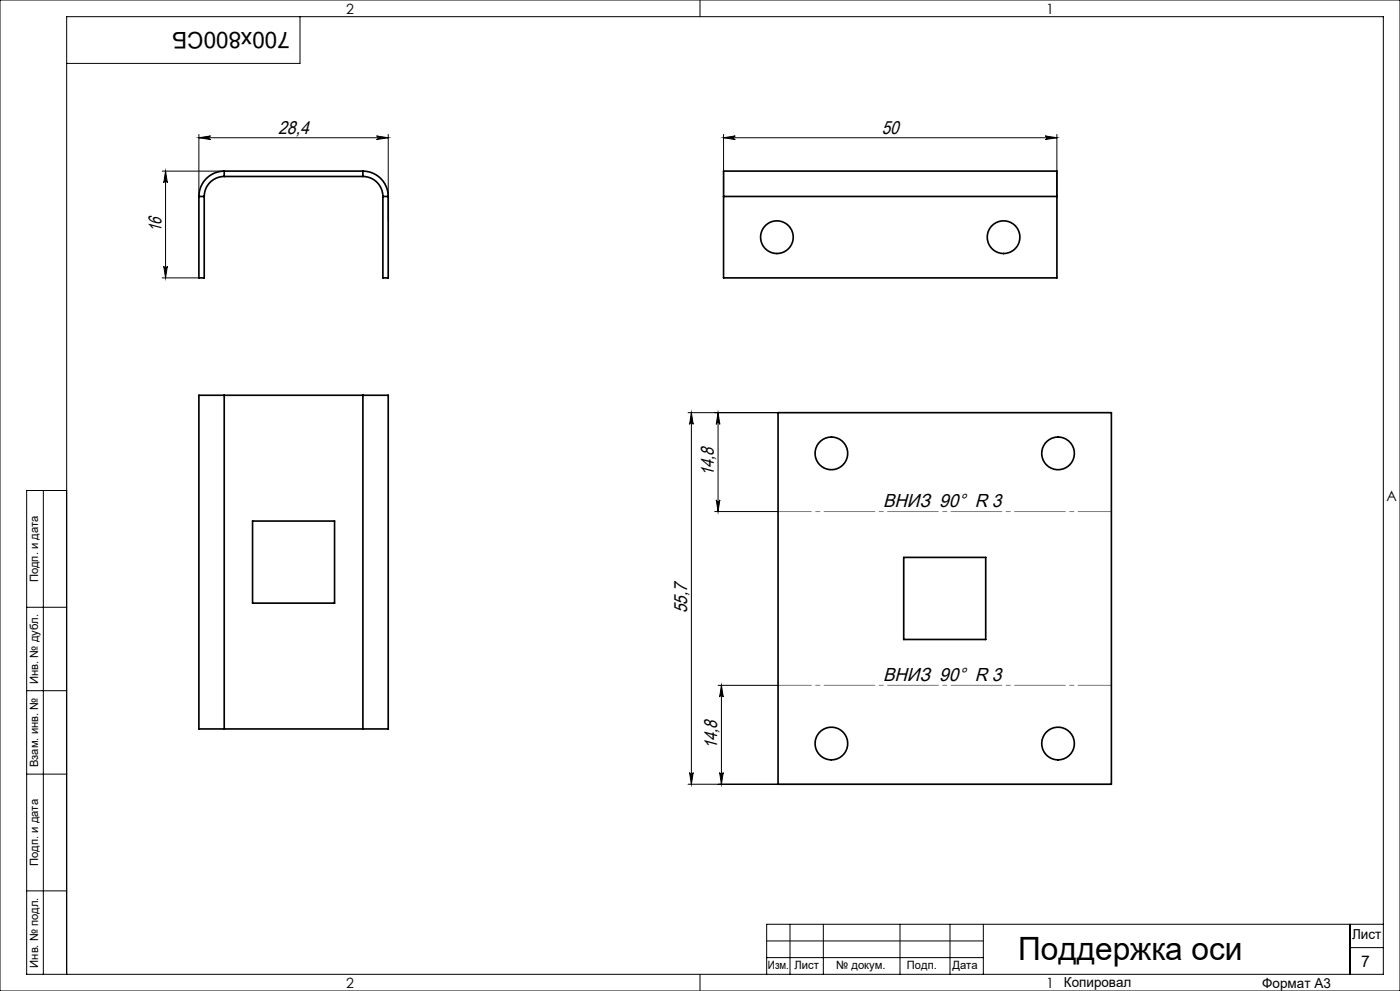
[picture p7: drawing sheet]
<svg xmlns="http://www.w3.org/2000/svg" width="420mm" height="297mm" viewBox="0 0 420 297" stroke-linecap="round" stroke-linejoin="round" font-family="sans-serif">
<g fill="none" stroke="#000" stroke-width=".3">
<path d="M0 0h420v297h-420zM90 5v14h-70M210 0v5M48.7 51.3h18.6M49.7 51.3v32M49.7 51.3l.5 3.5a.54 .54 0 0 0-.5-.5 .54 .54 0 0 0-.6 .5zM59.7 41.3l3.5-.6a.54 .54 0 0 0-.5 .6 .54 .54 0 0 0 .5 .5zM59.7 41.3h56.8M59.7 40.3v18.6M113 40.7l3.5 .6-3.5 .5a.54 .54 0 0 0 .5-.5 .54 .54 0 0 0-.5-.6zM116.5 40.3v25.9M217.1 40.3v18.6"/>
<path d="M217.1 41.3h100M217.1 41.3l3.5-.6a.54 .54 0 0 0-.5 .6 .54 .54 0 0 0 .5 .5zM313.6 40.7l3.5 .6-3.5 .5a.54 .54 0 0 0 .5-.5 .54 .54 0 0 0-.5-.6zM317.1 40.3v18.6M49.1 79.8a.54 .54 0 0 0 .6 .5 .54 .54 0 0 0 .5-.5l-.5 3.5zM48.7 83.3h11M206.4 123.7h27M207.4 123.7v111.3M207.4 123.7l.6 3.5a.54 .54 0 0 0-.6-.5 .54 .54 0 0 0-.5 .5zM215.4 123.7v29.6M215.4 123.7l.6 3.5a.54 .54 0 0 0-.6-.5 .54 .54 0 0 0-.5 .5zM13 147v145"/>
<path d="M20 147h-12v145h407v-287h-395v287M214.4 153.3h19M214.9 149.8a.54 .54 0 0 0 .5 .5 .54 .54 0 0 0 .6-.5l-.6 3.5zM8 182h12M8 207h12M215.4 205.4h18M216.4 205.4v29.6M216.4 205.4l.6 3.5a.54 .54 0 0 0-.6-.5 .54 .54 0 0 0-.5 .5zM8 232h12M206.4 235h27M206.9 231.5a.54 .54 0 0 0 .5 .5 .54 .54 0 0 0 .6-.5l-.6 3.5zM215.9 231.5a.54 .54 0 0 0 .5 .5 .54 .54 0 0 0 .6-.5l-.6 3.5z"/>
<path d="M8 267h12M237 277v15M247 277v15M270 277v15M285 277v15M295 277v15M405 277v15M415 277h-185v15M210 292v5M230 287h65M230 282h65M405 284h10"/>
</g>
<path d="M233.4 153.3h100M333.4 205.4h-100" fill="none" stroke="#808080" stroke-width=".3" stroke-dasharray="15.2 1.3 1.3 1.3" stroke-dashoffset="5.2"/>
<g fill="#000">
<path d="M113 40.7l3.5 .6-3.5 .5a.54 .54 0 0 0 .5-.5 .54 .54 0 0 0-.5-.6zM59.7 41.3l3.5-.6a.54 .54 0 0 0-.5 .6 .54 .54 0 0 0 .5 .5z"/>
<path d="M313.6 40.7l3.5 .6-3.5 .5a.54 .54 0 0 0 .5-.5 .54 .54 0 0 0-.5-.6zM217.1 41.3l3.5-.6a.54 .54 0 0 0-.5 .6 .54 .54 0 0 0 .5 .5z"/>
<path d="M49.1 79.8a.54 .54 0 0 0 .6 .5 .54 .54 0 0 0 .5-.5l-.5 3.5zM49.7 51.3l.5 3.5a.54 .54 0 0 0-.5-.5 .54 .54 0 0 0-.6 .5z"/>
<path d="M214.9 149.8a.54 .54 0 0 0 .5 .5 .54 .54 0 0 0 .6-.5l-.6 3.5zM215.4 123.7l.6 3.5a.54 .54 0 0 0-.6-.5 .54 .54 0 0 0-.5 .5zM215.9 231.5a.54 .54 0 0 0 .5 .5 .54 .54 0 0 0 .6-.5l-.6 3.5zM216.4 205.4l.6 3.5a.54 .54 0 0 0-.6-.5 .54 .54 0 0 0-.5 .5zM206.9 231.5a.54 .54 0 0 0 .5 .5 .54 .54 0 0 0 .6-.5l-.6 3.5zM207.4 123.7l.6 3.5a.54 .54 0 0 0-.6-.5 .54 .54 0 0 0-.5 .5z"/>
</g>
<g fill="none" stroke="#000" stroke-width=".5">
<path d="M59.7 58.9v24.4h1.6v-24.4M59.7 58.9h1.6M67.3 51.3a7.6 7.6 0 0 0-7.6 7.6M67.3 52.9a6 6 0 0 0-6 6M67.3 51.3v1.6M67.3 51.3h41.6M67.3 52.9h41.6M108.9 51.3a7.6 7.6 0 0 1 7.6 7.6M108.9 52.9a6 6 0 0 1 6 6M108.9 51.3v1.6M114.9 58.9v24.4h1.6v-24.4M114.9 58.9h1.6"/>
<path d="M217.1 58.9v-7.6h100v7.6M217.1 58.9v24.4h100v-24.4M217.1 58.9h100M67.3 118.5h-7.6v100h7.6M67.3 118.5v100M67.3 118.5h41.6M108.9 118.5h7.6v100h-7.6M108.9 118.5v100M233.4 123.7h100v111.3h-100zM75.8 156.2h24.6v24.6h-24.6zM271.1 167.1h24.6v24.6h-24.6zM67.3 218.5h41.6"/>
<circle cx="233.1" cy="71.1" r="4.9"/>
<circle cx="301.1" cy="71.1" r="4.9"/>
<circle cx="249.4" cy="135.9" r="4.9"/>
<circle cx="317.4" cy="135.9" r="4.9"/>
<circle cx="249.4" cy="222.8" r="4.9"/>
<circle cx="317.4" cy="222.8" r="4.9"/>
</g>
<text font-size="9.6" x="305.4" y="287.8">Поддержка оси</text>
<text font-size="6.9" x="86.9" y="9.4" transform="rotate(-180 86.9 9.4)">700x800СБ</text>
<g font-size="5.6">
<text x="83.4" y="40">28,4</text>
<text x="264.5" y="40">50</text>
<text x="48.4" y="69.5" transform="rotate(-90 48.4 69.5)">16</text>
<text x="214.2" y="142.8" transform="rotate(-90 214.2 142.8)">14,8</text>
<text x="264.9" y="152.1">ВНИЗ 90° R 3</text>
<text x="206.2" y="183.8" transform="rotate(-90 206.2 183.8)">55,7</text>
<text x="264.9" y="204.1">ВНИЗ 90° R 3</text>
<text x="215.2" y="224.5" transform="rotate(-90 215.2 224.5)">14,8</text>
</g>
<text font-size="4.8" x="408.3" y="289.7">7</text>
<g font-size="4.2">
<text x="103.8" y="4.2">2</text>
<text x="313.8" y="4.2">1</text>
<text x="415.9" y="150.2">A</text>
<text x="103.8" y="296.2">2</text>
<text x="313.8" y="296.2">1</text>
</g>
<g font-size="4.1">
<text x="405.6" y="281.5">Лист</text>
<text x="319.2" y="295.9">Копировал</text>
<text x="378.7" y="296">Формат А3</text>
</g>
<g font-size="3.4">
<text x="11.4" y="174.5" transform="rotate(-90 11.4 174.5)">Подп. и дата</text>
<text x="11.4" y="205" transform="rotate(-90 11.4 205)">Инв. № дубл.</text>
<text x="11.4" y="229.9" transform="rotate(-90 11.4 229.9)">Взам. инв. №</text>
<text x="11.4" y="259.5" transform="rotate(-90 11.4 259.5)">Подп. и дата</text>
<text x="11.4" y="290" transform="rotate(-90 11.4 290)">Инв. № подл.</text>
<text x="230.4" y="290.4">Изм.</text>
<text x="238.3" y="290.4">Лист</text>
<text x="250.9" y="290.4">№ докум.</text>
<text x="272.1" y="290.4">Подп.</text>
<text x="285.7" y="290.5">Дата</text>
</g>
</svg>
